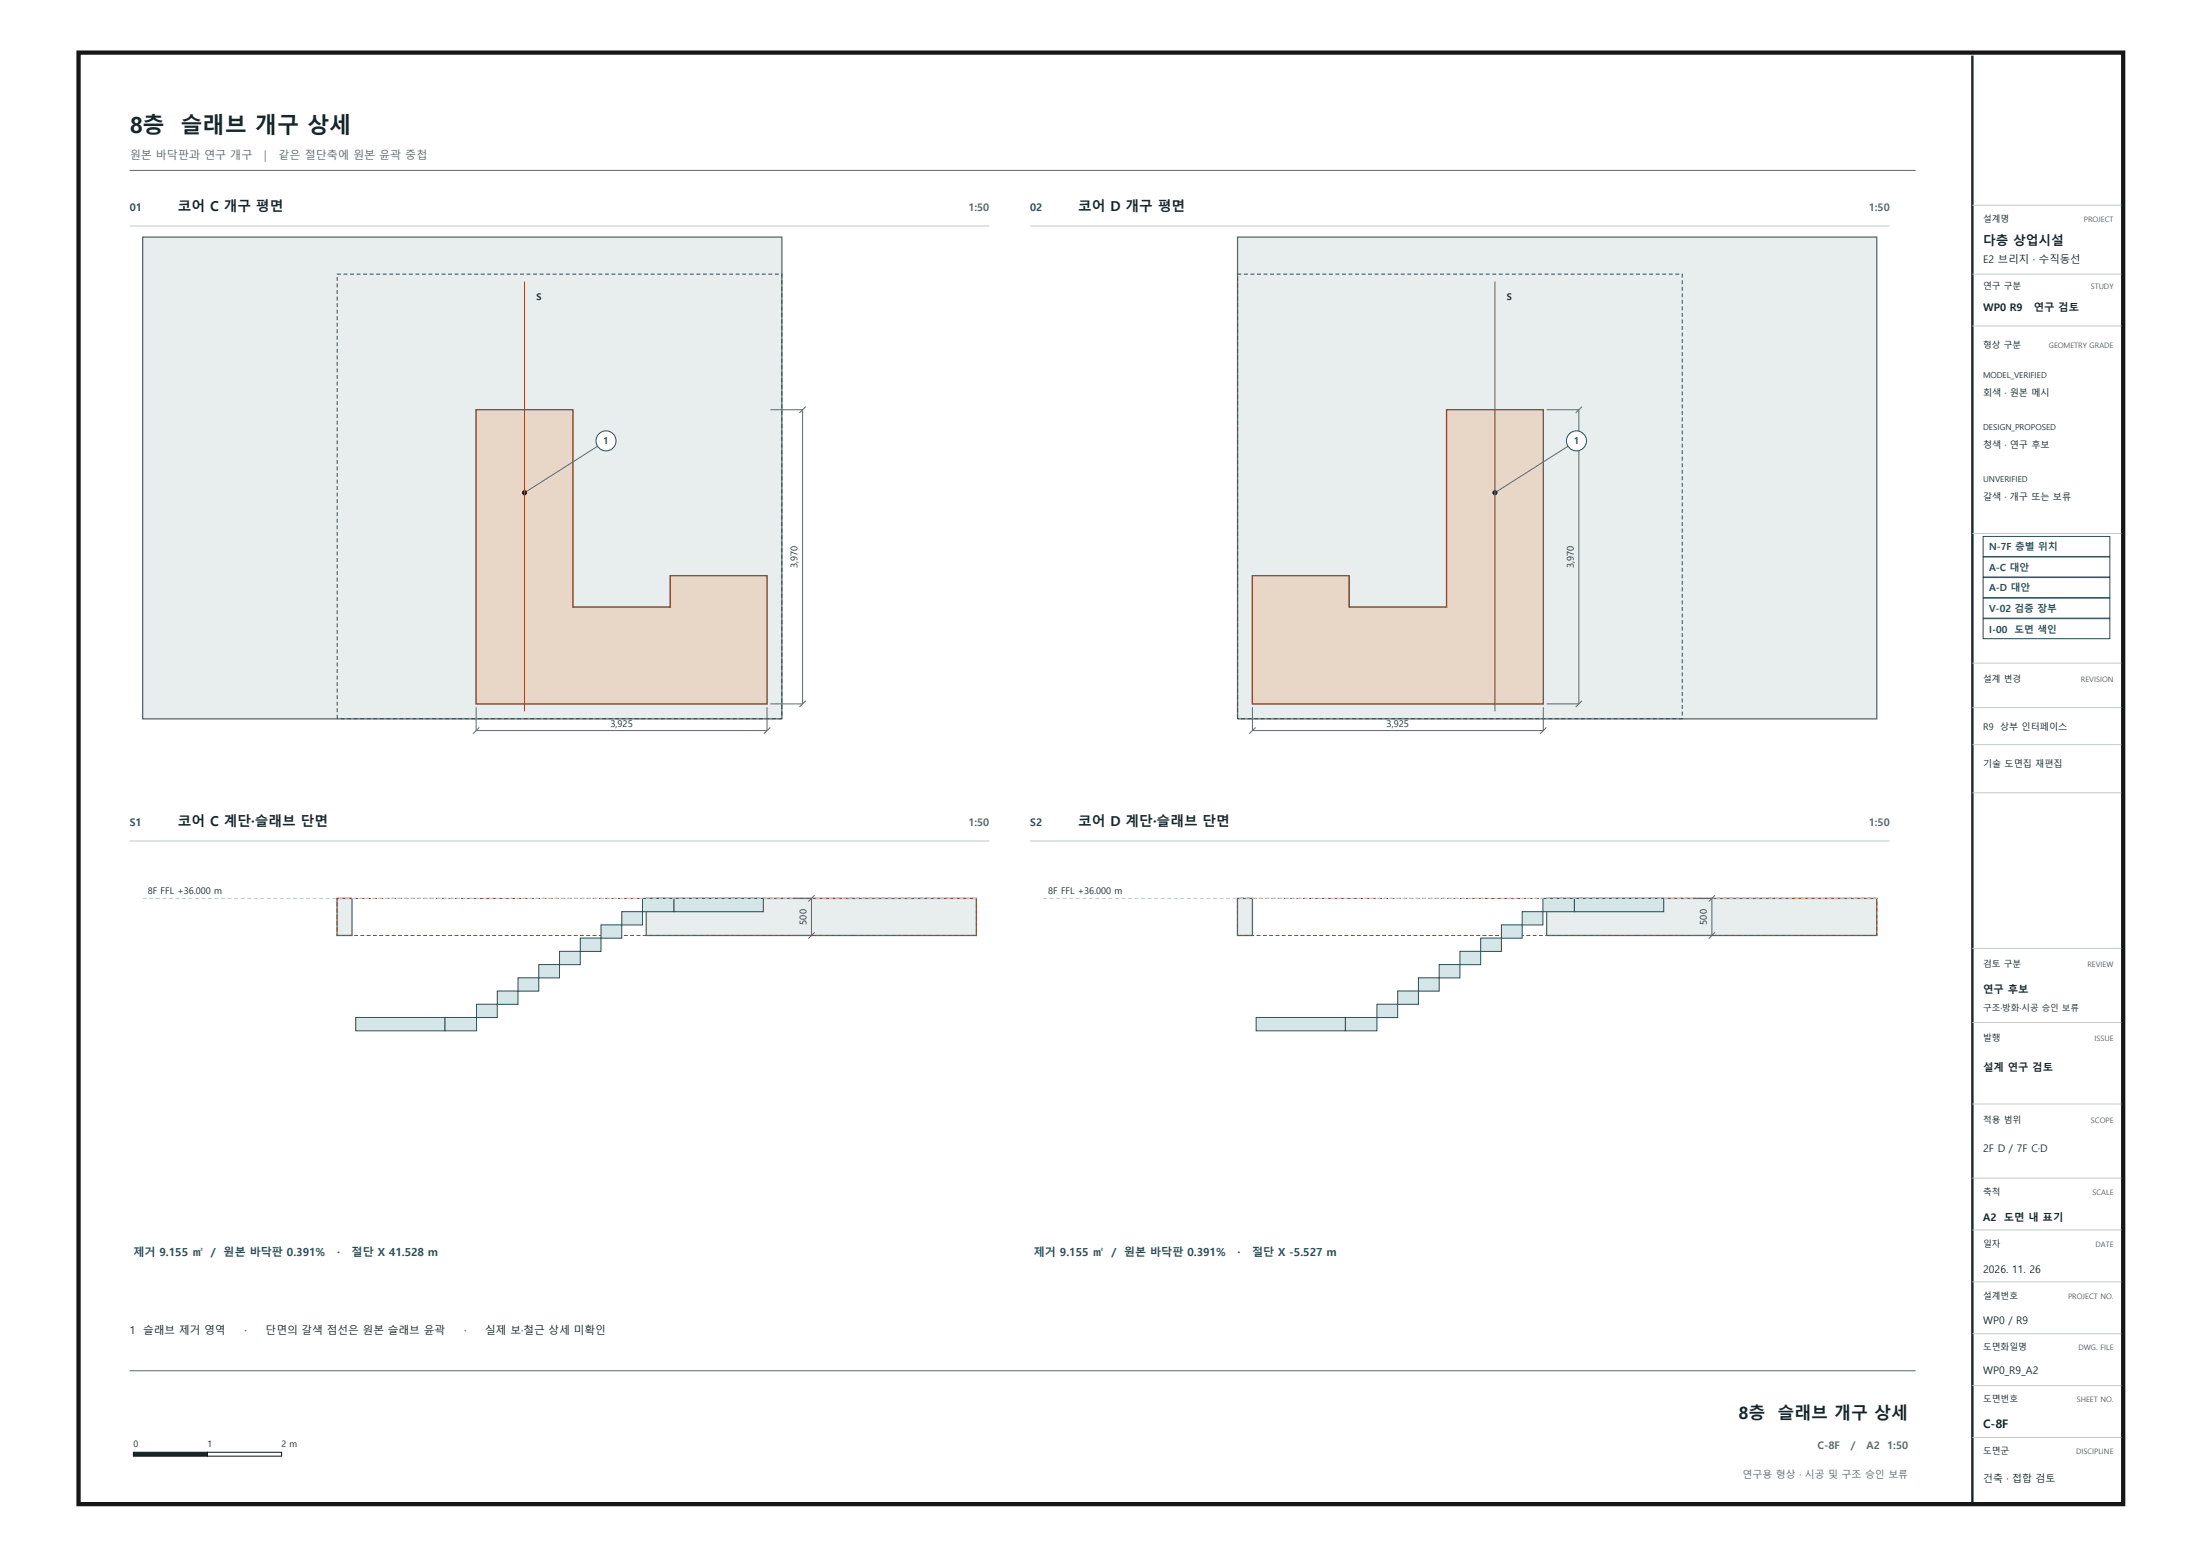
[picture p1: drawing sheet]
<svg xmlns="http://www.w3.org/2000/svg" width="594mm" height="420mm" viewBox="0 0 594 420" stroke-linecap="round" stroke-linejoin="round" font-family="sans-serif">
<path d="M35 46h482M35 370h482" fill="none" stroke="#5e696b" stroke-width=".27"/>
<path d="M36 392h20v1h-20z" fill="#17262b" stroke="#161616" stroke-width=".27"/>
<path d="M56 392h20v1h-20z" fill="#fff" stroke="#161616" stroke-width=".27"/>
<path d="M35 61h232" fill="none" stroke="#c2c9c9" stroke-width=".27"/>
<path d="M38.5 64h172.5v130h-172.5zM128.5 110.6v79.4h78.5v-34.6h-26.1v8.5h-26.3v-53.3z" fill-rule="evenodd" fill="#e8eded" stroke="#5e696b" stroke-width=".35"/>
<path d="M91 194v-120h120v120h-120" fill="none" stroke="#264f5c" stroke-width=".27" stroke-dasharray="1.1 .7" stroke-linecap="butt"/>
<path d="M128.5 110.6h26.1v53.3h26.3v-8.5h26.1v34.6h-78.5z" fill-rule="evenodd" fill="#e8d6c7" stroke="#914a2e" stroke-width=".34"/>
<path d="M163.5 119l-22 14M207.9 110.6h8.7v79.4h-8.7M217.4 109.7l-1.6 1.8M128.5 190.9v6.3h78.5v-6.3M129.3 196.4l-1.6 1.6M207.8 196.4l-1.7 1.6M217.4 189.1l-1.6 1.8" fill="none" stroke="#5e696b" stroke-width=".27"/>
<circle cx="141.6" cy="133" r=".56" fill="#17262b" stroke="#17262b" stroke-width=".27"/>
<circle cx="163.6" cy="119" r="2.7" fill="#fff" stroke="#264f5c" stroke-width=".27"/>
<path d="M141.5 76v116" fill="none" stroke="#914a2e" stroke-width=".27"/>
<path d="M35 227h232" fill="none" stroke="#c2c9c9" stroke-width=".27"/>
<g fill="#e8eded" stroke="#5e696b" stroke-width=".35">
<path d="M91 242.5h4v10h-4z" fill-rule="evenodd"/>
<path d="M174.4 242.5h89.1v10h-89.1z" fill-rule="evenodd"/>
</g>
<path d="M230.4 252.5h-139.4v-10h172.5v10h-33.1" fill="none" stroke="#914a2e" stroke-width=".27" stroke-dasharray="1.1 .6" stroke-linecap="butt"/>
<g fill="#d4e6e8" stroke="#264f5c" stroke-width=".27">
<path d="M96 274.6h24.1v3.6h-24.1z" fill-rule="evenodd"/>
<path d="M120.1 274.6h8.5v3.6h-8.5z" fill-rule="evenodd"/>
<path d="M128.6 271.1h5.6v3.6h-5.6z" fill-rule="evenodd"/>
<path d="M134.2 267.5h5.6v3.6h-5.6z" fill-rule="evenodd"/>
<path d="M139.8 263.9h5.6v3.6h-5.6z" fill-rule="evenodd"/>
<path d="M145.4 260.4h5.6v3.6h-5.6z" fill-rule="evenodd"/>
<path d="M151 256.8h5.6v3.6h-5.6z" fill-rule="evenodd"/>
<path d="M156.6 253.2h5.6v3.6h-5.6z" fill-rule="evenodd"/>
<path d="M162.2 249.6h5.6v3.6h-5.6z" fill-rule="evenodd"/>
<path d="M167.8 246.1h5.6v3.6h-5.6z" fill-rule="evenodd"/>
<path d="M173.4 242.5h8.5v3.6h-8.5z" fill-rule="evenodd"/>
<path d="M181.9 242.5h24.1v3.6h-24.1z" fill-rule="evenodd"/>
</g>
<path d="M38.5 242.5h225" fill="none" stroke="#c2c9c9" stroke-width=".27" stroke-dasharray="1.1 .7" stroke-linecap="butt"/>
<path d="M39.4 238.4h21v3.6h-21z" fill="#fff"/>
<path d="M213.9 242.5h5.1v10h-5.1M219.8 251.7l-1.7 1.7M219.8 241.7l-1.7 1.7" fill="none" stroke="#5e696b" stroke-width=".27"/>
<path d="M278 61h232" fill="none" stroke="#c2c9c9" stroke-width=".27"/>
<path d="M334 64h172.5v130h-172.5zM338 155.4v34.6h78.5v-79.4h-26.1v53.3h-26.3v-8.5z" fill-rule="evenodd" fill="#e8eded" stroke="#5e696b" stroke-width=".35"/>
<path d="M334 194v-120h120v120h-120" fill="none" stroke="#264f5c" stroke-width=".27" stroke-dasharray="1.1 .7" stroke-linecap="butt"/>
<path d="M338 155.4h26.1v8.5h26.3v-53.3h26.1v79.4h-78.5z" fill-rule="evenodd" fill="#e8d6c7" stroke="#914a2e" stroke-width=".34"/>
<path d="M417.4 110.6h8.7v79.4h-8.7M425.4 119l-21.9 14M426.9 109.7l-1.6 1.8M338 190.9v6.3h78.5v-6.3M338.9 196.4l-1.7 1.6M417.4 196.4l-1.8 1.6M426.9 189.1l-1.6 1.8" fill="none" stroke="#5e696b" stroke-width=".27"/>
<circle cx="403.5" cy="133" r=".56" fill="#17262b" stroke="#17262b" stroke-width=".27"/>
<circle cx="425.5" cy="119" r="2.7" fill="#fff" stroke="#264f5c" stroke-width=".27"/>
<path d="M403.5 76v116" fill="none" stroke="#914a2e" stroke-width=".27"/>
<path d="M278 227h232" fill="none" stroke="#c2c9c9" stroke-width=".27"/>
<g fill="#e8eded" stroke="#5e696b" stroke-width=".35">
<path d="M334 242.5h4v10h-4z" fill-rule="evenodd"/>
<path d="M417.4 242.5h89.1v10h-89.1z" fill-rule="evenodd"/>
</g>
<path d="M441.8 252.5h-107.8v-10h172.5v10h-64.7" fill="none" stroke="#914a2e" stroke-width=".27" stroke-dasharray="1.1 .6" stroke-linecap="butt"/>
<g fill="#d4e6e8" stroke="#264f5c" stroke-width=".27">
<path d="M339 274.6h24.1v3.6h-24.1z" fill-rule="evenodd"/>
<path d="M363.1 274.6h8.5v3.6h-8.5z" fill-rule="evenodd"/>
<path d="M371.6 271.1h5.6v3.6h-5.6z" fill-rule="evenodd"/>
<path d="M377.2 267.5h5.6v3.6h-5.6z" fill-rule="evenodd"/>
<path d="M382.8 263.9h5.6v3.6h-5.6z" fill-rule="evenodd"/>
<path d="M388.4 260.4h5.6v3.6h-5.6z" fill-rule="evenodd"/>
<path d="M394 256.8h5.6v3.6h-5.6z" fill-rule="evenodd"/>
<path d="M399.6 253.2h5.6v3.6h-5.6z" fill-rule="evenodd"/>
<path d="M405.2 249.6h5.6v3.6h-5.6z" fill-rule="evenodd"/>
<path d="M410.8 246.1h5.6v3.6h-5.6z" fill-rule="evenodd"/>
<path d="M416.4 242.5h8.5v3.6h-8.5z" fill-rule="evenodd"/>
<path d="M424.9 242.5h24.1v3.6h-24.1z" fill-rule="evenodd"/>
</g>
<path d="M281.5 242.5h225" fill="none" stroke="#c2c9c9" stroke-width=".27" stroke-dasharray="1.1 .7" stroke-linecap="butt"/>
<path d="M282.5 238.4h20.9v3.6h-20.9z" fill="#fff"/>
<path d="M456.9 242.5h5.1v10h-5.1M462.8 251.7l-1.6 1.7M462.8 241.7l-1.6 1.7" fill="none" stroke="#5e696b" stroke-width=".27"/>
<path d="M21.2 14.2h551.8v391.8h-551.8z" fill="none" stroke="#161616" stroke-width="1.2" stroke-linecap="butt"/>
<path d="M532.3 15v390.5" fill="none" stroke="#17262b" stroke-width=".65" stroke-linecap="butt"/>
<g fill="none" stroke="#c2c9c9" stroke-width=".27">
<path d="M532.3 55.4h40.2M532.3 74h40.2M532.3 88h40.2M532.3 144h40.2M532.3 179h40.2M532.3 191h40.2M532.3 201h40.2M532.3 214h40.2M532.3 256h40.2M532.3 276h40.2M532.3 298h40.2M532.3 318h40.2"/>
<path d="M532.3 332h40.2M532.3 346h40.2M532.3 360h40.2M532.3 374h40.2M532.3 388h40.2"/>
</g>
<g fill="#fff" stroke="#264f5c" stroke-width=".27">
<path d="M535.2 144.8h34.2v5.4h-34.2z"/>
<path d="M535.2 150.4h34.2v5.4h-34.2z"/>
<path d="M535.2 155.9h34.2v5.4h-34.2z"/>
<path d="M535.2 161.5h34.2v5.4h-34.2z"/>
<path d="M535.2 167h34.2v5.4h-34.2z"/>
</g>
<g font-size="6" fill="#17262b">
<text x="35" y="36">8층</text>
<text x="48.7" y="36">슬래브 개구 상세</text>
</g>
<g font-size="4.6" fill="#17262b">
<text x="469.2" y="383">8층</text>
<text x="479.7" y="383">슬래브 개구 상세</text>
</g>
<g font-size="3.7" fill="#17262b">
<text x="48" y="57">코어 C 개구 평면</text>
<text x="291" y="57">코어 D 개구 평면</text>
<text x="48" y="223">코어 C 계단·슬래브 단면</text>
<text x="291" y="223">코어 D 계단·슬래브 단면</text>
</g>
<text font-size="3.5" fill="#161616" x="535.2" y="66">다층 상업시설</text>
<text font-size="3.2" fill="#161616" x="535.2" y="385.5">C-8F</text>
<g font-size="3" fill="#5e696b">
<text x="35" y="43">원본 바닥판과 연구 개구</text>
<text x="71.3" y="43">|</text>
<text x="75.2" y="43">같은 절단축에 원본 윤곽 중첩</text>
</g>
<g font-size="3" fill="#264f5c">
<text x="36" y="339">제거 9.155 ㎡</text>
<text x="56.9" y="339">/ 원본 바닥판 0.391%</text>
<text x="91" y="339">·</text>
<text x="94.9" y="339">절단 X 41.528 m</text>
<text x="279" y="339">제거 9.155 ㎡</text>
<text x="299.9" y="339">/ 원본 바닥판 0.391%</text>
<text x="334" y="339">·</text>
<text x="337.9" y="339">절단 X -5.527 m</text>
</g>
<g font-size="2.9" fill="#17262b">
<text x="35" y="360">1</text>
<text x="38.6" y="360">슬래브 제거 영역</text>
<text x="66" y="360">·</text>
<text x="71.7" y="360">단면의 갈색 점선은 원본 슬래브 윤곽</text>
<text x="125.2" y="360">·</text>
<text x="130.9" y="360">실제 보·철근 상세 미확인</text>
</g>
<g font-size="2.8" fill="#264f5c">
<text x="35" y="57">01</text>
<text x="278" y="57">02</text>
<text x="35" y="223">S1</text>
<text x="278" y="223">S2</text>
</g>
<g font-size="2.8" fill="#5e696b">
<text x="261.4" y="57">1:50</text>
<text x="504.4" y="57">1:50</text>
<text x="261.4" y="223">1:50</text>
<text x="504.4" y="223">1:50</text>
<text x="490.5" y="391">C-8F</text>
<text x="499.5" y="391">/</text>
<text x="503.7" y="391">A2</text>
<text x="509.3" y="391">1:50</text>
</g>
<g font-size="2.8" fill="#161616">
<text x="535.2" y="71">E2 브리지 · 계단실</text>
<text x="535.2" y="84">WP0 R8</text>
<text x="547.9" y="84">연구용</text>
<text x="535.2" y="268">연구 후보</text>
<text x="535.2" y="289">설계 연구 검토</text>
<text x="535.2" y="311">2F D / 7F C·D</text>
<text x="535.2" y="329.5">A2</text>
<text x="541.8" y="329.5">1:50</text>
<text x="535.2" y="343.6">2026. 11. 25</text>
<text x="535.2" y="357.5">WP0 / R8</text>
<text x="535.2" y="371">WP0_R8_A2</text>
</g>
<g font-size="2.8" fill="#17262b">
<text x="535.2" y="71">E2 브리지 · 수직동선</text>
<text x="535.2" y="84">WP0 R9</text>
<text x="548.9" y="84">연구 검토</text>
<text x="540.8" y="329.5">도면 내 표기</text>
<text x="535.2" y="343.6">2026. 11. 26</text>
<text x="535.2" y="357.5">WP0 / R9</text>
<text x="535.2" y="371">WP0_R9_A2</text>
</g>
<text font-size="2.7" fill="#5e696b" x="470.3" y="399">연구용 형상 · 시공 및 구조 승인 보류</text>
<text font-size="2.7" fill="#17262b" x="535.2" y="400">건축 · 접합 검토</text>
<g font-size="2.6" fill="#264f5c">
<text x="536.8" y="148.5">N-7F 층별 위치</text>
<text x="536.8" y="154.1">A-C 대안</text>
<text x="536.8" y="159.7">A-D 대안</text>
<text x="536.8" y="165.2">V-02 검증 장부</text>
<text x="536.8" y="170.7">I-00</text>
<text x="543.6" y="170.7">도면 색인</text>
</g>
<g font-size="2.6" fill="#161616">
<text x="535.2" y="400">8층</text>
<text x="541.1" y="400">슬래브 개구 상세</text>
</g>
<g font-size="2.5" fill="#17262b">
<text x="144.8" y="81">S</text>
<text x="406.6" y="81">S</text>
<text x="535.2" y="107">회색 · 원본 메시</text>
<text x="535.2" y="121">청색 · 연구 후보</text>
<text x="535.2" y="135">갈색 · 개구 또는 보류</text>
<text x="215.2" y="153.3" transform="rotate(-90 215.2 153.3)">3,970</text>
<text x="424.7" y="153.3" transform="rotate(-90 424.7 153.3)">3,970</text>
<text x="164.7" y="196.1">3,925</text>
<text x="374.2" y="196.1">3,925</text>
<text x="535.2" y="197">R9</text>
<text x="539.8" y="197">상부 인터페이스</text>
<text x="535.2" y="207">기술 도면집 재편집</text>
<text x="39.9" y="241.2">8F FFL +36.000 m</text>
<text x="282.9" y="241.2">8F FFL +36.000 m</text>
<text x="217.7" y="249.6" transform="rotate(-90 217.7 249.6)">500</text>
<text x="460.7" y="249.6" transform="rotate(-90 460.7 249.6)">500</text>
</g>
<g font-size="2.5" fill="#161616">
<text x="535.2" y="96">슬래브 개구 위치</text>
<text x="535.2" y="102">치수 mm · 표기 축척</text>
<text x="535.2" y="108">원본 기반 검토</text>
<text x="535.2" y="183.5">설계 변경</text>
</g>
<g font-size="2.5" fill="#264f5c">
<text x="162.8" y="119.9">1</text>
<text x="424.7" y="119.9">1</text>
</g>
<g font-size="2.4" fill="#161616">
<text x="535.2" y="59.6">설계명</text>
<text x="535.2" y="78.2">주기</text>
<text x="535.2" y="261">검토 구분</text>
<text x="535.2" y="281">발행 구분</text>
<text x="535.2" y="303">적용 범위</text>
<text x="535.2" y="322.5">축척</text>
<text x="535.2" y="336.7">일자</text>
<text x="535.2" y="350.5">설계번호</text>
<text x="535.2" y="364.5">도면화일명</text>
<text x="535.2" y="378.5">도면번호</text>
<text x="535.2" y="392.5">도면명</text>
</g>
<g font-size="2.4" fill="#17262b">
<text x="535.2" y="78">연구 구분</text>
<text x="535.2" y="94">형상 구분</text>
<text x="535.2" y="184">설계 변경</text>
<text x="535.2" y="281">발행</text>
<text x="36" y="390.7">0</text>
<text x="56" y="390.7">1</text>
<text x="76" y="390.7">2 m</text>
<text x="535.2" y="392.5">도면군</text>
</g>
<text font-size="2.3" fill="#525457" x="535.2" y="122.5">회색 · 원본 메시</text>
<text font-size="2.3" fill="#1f4a59" x="535.2" y="128">청색 · 연구 형상</text>
<text font-size="2.3" fill="#161616" x="535.2" y="273">구조·방화·시공 승인 보류</text>
<g font-size="2.2" fill="#17262b">
<text x="535.2" y="102">MODEL_VERIFIED</text>
<text x="535.2" y="116">DESIGN_PROPOSED</text>
<text x="535.2" y="130">UNVERIFIED</text>
</g>
<g font-size="2.2" fill="#161616">
<text x="533.3" y="196.5">일자</text>
<text x="545.6" y="196.5">설계</text>
<text x="552.6" y="196.5">검토</text>
<text x="534" y="207.6">26.11.25</text>
<text x="546" y="207.6">R8</text>
<text x="553.3" y="207.6">—</text>
</g>
<g font-size="2" fill="#525457">
<text x="557" y="59.6">PROJECT TITLE</text>
<text x="562.4" y="60">PROJECT</text>
<text x="564.2" y="78">STUDY</text>
<text x="565.2" y="78.2">NOTE</text>
<text x="552.9" y="94">GEOMETRY GRADE</text>
<text x="561.6" y="184">REVISION</text>
<text x="555.6" y="261">REVIEW STATUS</text>
<text x="563.4" y="261">REVIEW</text>
<text x="565.2" y="281">ISSUE</text>
<text x="564.3" y="303">SCOPE</text>
<text x="564.7" y="322.5">SCALE</text>
<text x="565.5" y="336.7">DATE</text>
<text x="558.1" y="350.5">PROJECT NO.</text>
<text x="560.9" y="364.5">DWG. FILE</text>
<text x="560.5" y="378.5">SHEET NO.</text>
<text x="557.2" y="392.5">SUBJECT TITLE</text>
<text x="560.3" y="392.5">DISCIPLINE</text>
</g>
</svg>
